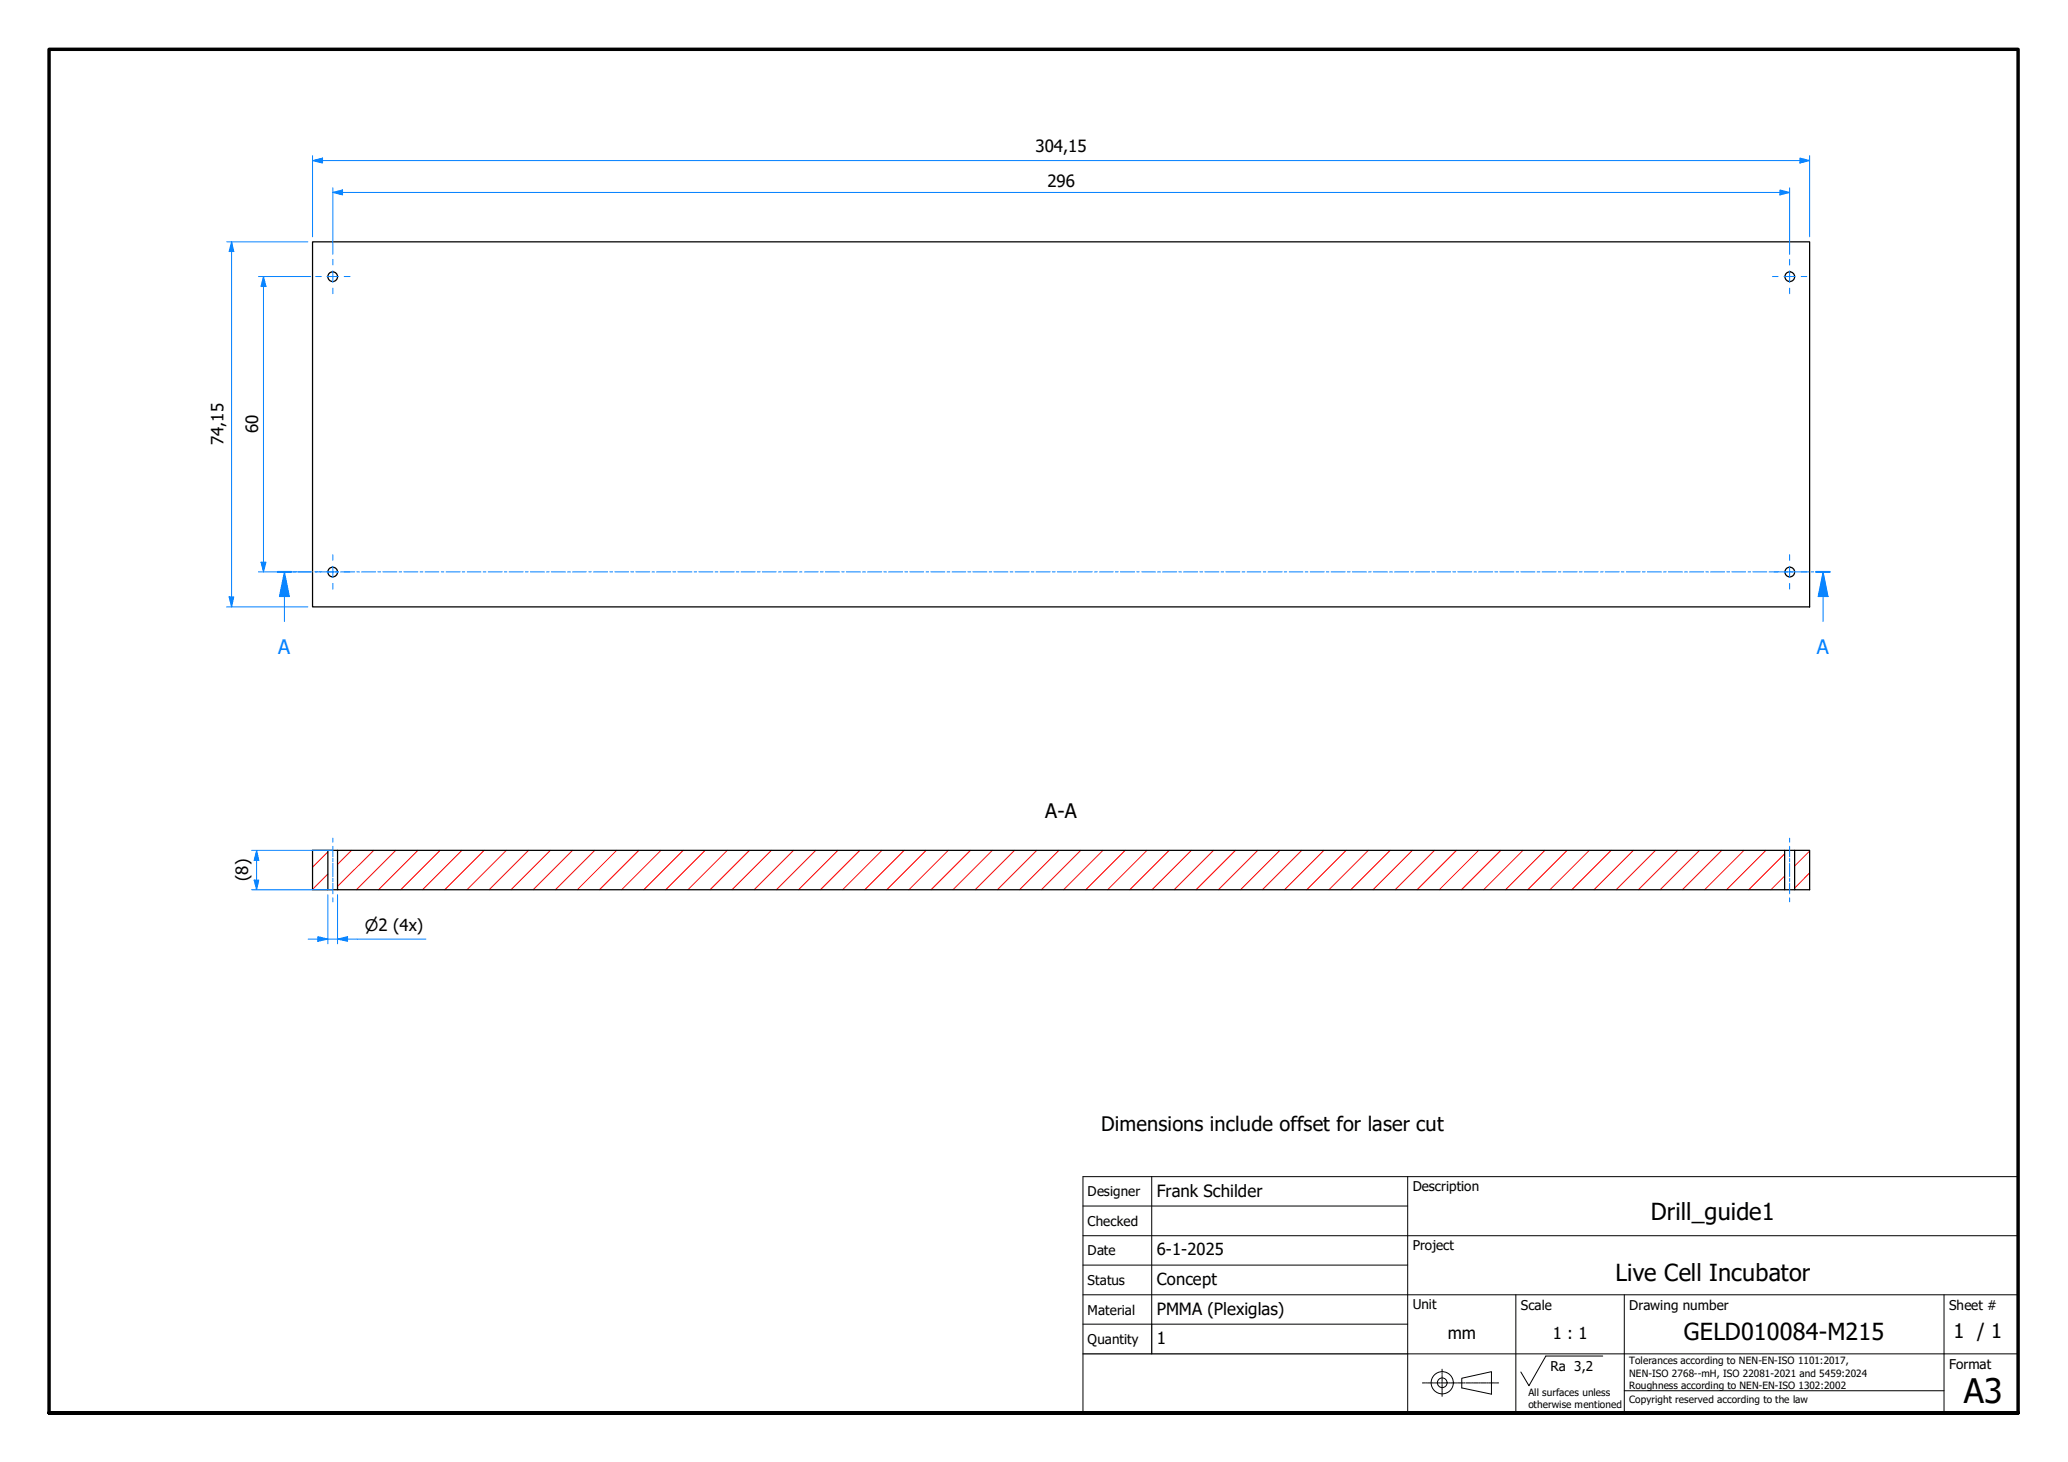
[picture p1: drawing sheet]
<svg xmlns="http://www.w3.org/2000/svg" width="420mm" height="297mm" viewBox="0 0 420 297" stroke-linecap="round" stroke-linejoin="round" font-family="sans-serif">
<!-- layer: Hatch -->
<g fill="none" stroke="#f00" stroke-width=".2">
<path d="M66.6 177.6l-3.1 3.1M66.6 173.1l-3.1 3.1M71.4 172.8l-2.8 2.8M75.9 172.8l-7.3 7.3M80.4 172.8l-8 8M84.9 172.8l-8 8M89.4 172.8l-8 8M93.9 172.8l-8 8M98.4 172.8l-8 8M102.9 172.8l-8 8M107.4 172.8l-8 8M111.8 172.8l-8 8"/>
<path d="M116.3 172.8l-8 8M120.8 172.8l-8 8M125.3 172.8l-8 8M129.8 172.8l-8 8M134.3 172.8l-8 8M138.8 172.8l-8 8M143.3 172.8l-8 8M147.8 172.8l-8 8M152.3 172.8l-8 8M156.7 172.8l-8 8M161.2 172.8l-8 8M165.7 172.8l-8 8"/>
<path d="M170.2 172.8l-8 8M174.7 172.8l-8 8M179.2 172.8l-8 8M183.7 172.8l-8 8M188.2 172.8l-8.1 8M192.7 172.8l-8 8M197.2 172.8l-8 8M201.6 172.8l-8 8M206.1 172.8l-8 8M210.6 172.8l-8 8M215.1 172.8l-8 8M219.6 172.8l-8 8"/>
<path d="M224.1 172.8l-8 8M228.6 172.8l-8 8M233 172.8l-8 8M237.6 172.8l-8 8M242.1 172.8l-8 8M246.6 172.8l-8 8M251 172.8l-8 8M255.5 172.8l-8 8M260 172.8l-8 8M264.5 172.8l-8 8M269 172.8l-8 8M273.5 172.8l-8 8"/>
<path d="M278 172.8l-8 8M282.4 172.8l-8 8M287 172.8l-8 8M291.5 172.8l-8 8M295.9 172.8l-8 8M300.4 172.8l-8 8M304.9 172.8l-8 8M309.4 172.8l-8 8M313.9 172.8l-8 8M318.4 172.8l-8 8M322.9 172.8l-8 8M327.3 172.8l-8 8"/>
<path d="M331.9 172.8l-8.1 8M336.4 172.8l-8 8M340.9 172.8l-8 8M345.3 172.8l-8 8M349.8 172.8l-8 8M354.3 172.8l-8 8M358.8 172.8l-8 8M362.6 178l-2.8 2.8M362.6 173.5l-7.3 7.3M367.7 177.3l-3.1 3.2M367.7 172.9l-3.1 3"/>
</g>
<!-- layer: Visible Edges(TU) -->
<g fill="none" stroke="#000" stroke-width=".25">
<path d="M63.5 49.1h304.2v74.2h-304.2zM63.5 172.8h3.1v8h-3.1zM66.6 172.8h296v8h-294v-8M362.6 172.8h2M364.6 172.8h3.1v8h-3.1zM66.6 180.8h2M362.6 180.8h2"/>
<circle cx="67.6" cy="56.2" r=".98"/>
<circle cx="363.6" cy="56.2" r=".98"/>
<circle cx="67.6" cy="116.2" r=".98"/>
<circle cx="363.6" cy="116.2" r=".98"/>
</g>
<!-- layer: Section View Lines(TU) -->
<g fill="none" stroke="#0080ff" stroke-width=".2">
<path d="M56.4 116.2h2.8M57.8 116.2v5M59.6 116.2h.6M60.6 116.2h2.9M63.9 116.2h.6M65 116.2h2.8M68.2 116.2h.6M69.2 116.2h2.9M72.5 116.2h.5M73.5 116.2h2.8M76.8 116.2h.5M77.8 116.2h2.8"/>
<path d="M81.1 116.2h.5M82 116.2h2.9M85.3 116.2h.6M86.4 116.2h2.8M89.7 116.2h.5M90.6 116.2h2.9M93.9 116.2h.5M94.9 116.2h2.8M98.2 116.2h.5M99.2 116.2h2.8M102.5 116.2h.5M103.4 116.2h2.9"/>
<path d="M106.7 116.2h.6M107.8 116.2h2.8M111.1 116.2h.5M112 116.2h2.9M115.3 116.2h.6M116.3 116.2h2.8M119.6 116.2h.5M120.6 116.2h2.8M123.9 116.2h.6M124.9 116.2h2.8M128.1 116.2h.6M129.2 116.2h2.8"/>
<path d="M132.5 116.2h.5M133.4 116.2h2.9M136.7 116.2h.6M137.7 116.2h2.9M141 116.2h.5M142 116.2h2.8M145.3 116.2h.6M146.3 116.2h2.9M149.6 116.2h.5M150.6 116.2h2.8M153.9 116.2h.5M154.9 116.2h2.8"/>
<path d="M158.2 116.2h.5M159.1 116.2h2.9M162.4 116.2h.5M163.4 116.2h2.8M166.7 116.2h.6M167.7 116.2h2.9M171 116.2h.5M172 116.2h2.8M175.3 116.2h.5M176.3 116.2h2.8M179.6 116.2h.5M180.5 116.2h2.9"/>
<path d="M183.8 116.2h.6M184.8 116.2h2.8M188.2 116.2h.5M189.1 116.2h2.9M192.4 116.2h.6M193.4 116.2h2.8M196.7 116.2h.5M197.7 116.2h2.8M201 116.2h.5M201.9 116.2h2.9M205.2 116.2h.6M206.2 116.2h2.9"/>
<path d="M209.5 116.2h.6M210.5 116.2h2.9M213.8 116.2h.6M214.8 116.2h2.9M218.1 116.2h.5M219.1 116.2h2.8M222.4 116.2h.5M223.4 116.2h2.8M226.6 116.2h.6M227.6 116.2h2.9M230.9 116.2h.6M232 116.2h2.8"/>
<path d="M235.2 116.2h.6M236.2 116.2h2.9M239.5 116.2h.5M240.5 116.2h2.8M243.8 116.2h.5M244.8 116.2h2.8M248.1 116.2h.5M249 116.2h2.9M252.3 116.2h.6M253.4 116.2h2.8M256.7 116.2h.5M257.6 116.2h2.9"/>
<path d="M260.9 116.2h.5M261.9 116.2h2.8M265.2 116.2h.5M266.2 116.2h2.8M269.5 116.2h.5M270.4 116.2h2.9M273.7 116.2h.6M274.8 116.2h2.8M278.1 116.2h.5M279 116.2h2.9M282.3 116.2h.6M283.3 116.2h2.9"/>
<path d="M286.6 116.2h.5M287.6 116.2h2.8M290.9 116.2h.6M291.9 116.2h2.8M295.1 116.2h.6M296.2 116.2h2.8M299.5 116.2h.5M300.4 116.2h2.9M303.7 116.2h.6M304.7 116.2h2.9M308 116.2h.5M309 116.2h2.8"/>
<path d="M312.3 116.2h.6M313.3 116.2h2.9M316.6 116.2h.5M317.6 116.2h2.8M320.9 116.2h.5M321.9 116.2h2.8M325.2 116.2h.5M326.1 116.2h2.9M329.4 116.2h.5M330.5 116.2h2.7M333.7 116.2h.6M334.7 116.2h2.9"/>
<path d="M338 116.2h.5M339 116.2h2.8M342.3 116.2h.5M343.3 116.2h2.8M346.6 116.2h.5M347.5 116.2h2.9M350.8 116.2h.6M351.9 116.2h2.7M355.2 116.2h.5M356.1 116.2h2.9M359.4 116.2h.6M360.4 116.2h2.8"/>
<path d="M363.7 116.2h.5M364.7 116.2h2.8M368 116.2h.5M368.9 116.2h2.9"/>
</g>
<path d="M56.4 116.2h2.8M368.9 116.2h2.9" fill="none" stroke="#0080ff" stroke-width=".38"/>
<path d="M57.8 116.2l1 5h-2z" fill="#0080ff"/>
<path d="M57.8 116.2l1 5h-2zM370.4 116.2v5M57.8 121.2v5.1" fill="none" stroke="#0080ff" stroke-width=".2"/>
<path d="M370.4 116.2l1 5h-2z" fill="#0080ff"/>
<path d="M370.4 116.2l1 5h-2zM370.4 121.2v5.1" fill="none" stroke="#0080ff" stroke-width=".2"/>
<!-- layer: Border (ISO) -->
<path d="M10 287.1v-277.1h400v277.1h-400h400" fill="none" stroke="#000" stroke-width=".7"/>
<!-- layer: Sketch Geometry(TU) -->
<g fill="none" stroke="#000" stroke-width=".2">
<path d="M220 239.1h190v48h-190zM234 239.1v29.9M286 239.1v48M220 245h66M220 251.1h190M220 257h66M220 269h66M220 263.1h190M286 275.1h124M308 263.1v24M314.1 275.5h11.5M330 263.1v24"/>
<path d="M395 263.1v24M330 282.6h65"/>
</g>
<path d="M220 275.1h66M234 269v6.1" fill="none" stroke="#000" stroke-width=".25"/>
<!-- layer: Leader Lines(TU) -->
<g fill="none" stroke="#000" stroke-width=".2">
<path d="M314.1 275.5l-3.5 6-1.6-2.7M297 280l6-1.3v4.6l-6-1.3z"/>
<circle cx="293" cy="280.9" r="2.25"/>
<circle cx="293" cy="280.9" r=".98"/>
</g>
<!-- layer: Centerline(TU) -->
<g fill="none" stroke="#000" stroke-width=".2">
<path d="M293 278.2v.6M293 279v.3M293 279.4v1.3M289 281h.5M289.6 281h.3M290 281h1.1M291.2 281h.3M291.6 281h1M292.7 281h.3M293 280.8v.3M293 281.3v1.2M293 282.6v.3"/>
<path d="M293 283.1v.6M293.1 281h1.1M294.3 281h.3M294.7 281h1M295.8 281h.3M296.2 281h1M297.4 281h.2M297.8 281h1M299 281h.2M299.3 281h1.1M300.5 281h.2M300.9 281h1"/>
<path d="M302.1 281h.2M302.5 281h1M303.6 281h.2M304 281h.5"/>
</g>
<!-- layer: Center Mark(TU) -->
<g fill="none" stroke="#0080ff" stroke-width=".2">
<path d="M64.1 56.2h1.2M66.4 56.2h2.4M67.6 52.7v1.1M67.6 55v2.4M67.6 58.5v1.2M69.9 56.2h1.2M360.1 56.2h1.2M362.5 56.2h2.2M363.6 52.7v1.1M363.6 55v2.4M363.6 58.5v1.2M366 56.2h1.1"/>
<path d="M64.1 116.2h1.2M66.4 116.2h2.4M67.6 112.7v1.1M67.6 115v2.3M67.6 118.5v1.2M69.9 116.2h1.2M360.1 116.2h1.2M362.5 116.2h2.2M363.6 112.7v1.1M363.6 115v2.3M363.6 118.5v1.2M366 116.2h1.1"/>
</g>
<!-- layer: Centerline(TU) -->
<g fill="none" stroke="#0080ff" stroke-width=".2">
<path d="M67.6 170.3v.8M67.6 171.9v2.2M67.6 174.4v.7M67.6 175.4v2.7M67.6 178.4v.7M67.6 179.4v2.2M363.6 170.3v.8M363.6 171.9v2.2M363.6 174.4v.7M363.6 175.4v2.7M363.6 178.4v.7M363.6 179.4v2.2"/>
<path d="M67.6 182.4v.8M363.6 182.4v.8"/>
</g>
<!-- layer: Dimensions(TU) -->
<path d="M52.1 172.8v2" fill="none" stroke="#0080ff" stroke-width=".2"/>
<path d="M52.1 172.8l.5 2h-1z" fill="#0080ff"/>
<path d="M52.1 172.8l.5 2h-1zM52.1 178.8v2" fill="none" stroke="#0080ff" stroke-width=".2"/>
<path d="M51.6 178.8h1l-.5 2z" fill="#0080ff"/>
<path d="M63.5 32.6h2M51.1 172.8h16.4M51.6 178.8h1l-.5 2zM52.1 174.8v4M51.1 180.8h16.4" fill="none" stroke="#0080ff" stroke-width=".2"/>
<path d="M63.5 32.6l2-.5v1z" fill="#0080ff"/>
<path d="M63.5 32.6l2-.5v1zM365.7 32.6h2" fill="none" stroke="#0080ff" stroke-width=".2"/>
<path d="M365.7 32.1l2 .5-2 .5z" fill="#0080ff"/>
<path d="M63.5 31.6v16.5M65.5 32.6h300.2M365.7 32.1l2 .5-2 .5zM367.7 31.6v16.5M47.1 49.1v2" fill="none" stroke="#0080ff" stroke-width=".2"/>
<path d="M47.1 49.1l.4 2h-1z" fill="#0080ff"/>
<path d="M47.1 49.1l.4 2h-1zM47.1 121.3v2" fill="none" stroke="#0080ff" stroke-width=".2"/>
<path d="M46.5 121.3h1l-.4 2z" fill="#0080ff"/>
<path d="M46 49.1h16.5M47.1 51.1v70.2M46 123.3h16.5M46.5 121.3h1l-.4 2zM64.6 190.8h2" fill="none" stroke="#0080ff" stroke-width=".2"/>
<path d="M64.6 190.3l2 .5-2 .4z" fill="#0080ff"/>
<path d="M64.6 190.3l2 .5-2 .4zM68.6 190.8h2" fill="none" stroke="#0080ff" stroke-width=".2"/>
<path d="M68.6 190.8l2-.5v.9z" fill="#0080ff"/>
<path d="M67.6 39.1h2M62.6 190.8h2M66.6 190.8h2M66.6 181.8v10M68.6 190.8l2-.5v.9zM68.6 181.8v10M70.6 190.8h16" fill="none" stroke="#0080ff" stroke-width=".2"/>
<path d="M67.6 39.1l2-.5v1z" fill="#0080ff"/>
<path d="M67.6 39.1l2-.5v1zM361.6 39.1h2" fill="none" stroke="#0080ff" stroke-width=".2"/>
<path d="M361.6 38.6l2 .5-2 .5z" fill="#0080ff"/>
<path d="M67.6 38.1v13.6M69.6 39.1h292M361.6 38.6l2 .5-2 .5zM363.6 38.1v13.6M53.5 56.2v2" fill="none" stroke="#0080ff" stroke-width=".2"/>
<path d="M53.5 56.2l.5 2h-1z" fill="#0080ff"/>
<path d="M53.5 56.2l.5 2h-1zM53.5 114.2v2" fill="none" stroke="#0080ff" stroke-width=".2"/>
<path d="M53 114.2h1l-.5 2z" fill="#0080ff"/>
<path d="M52.5 56.2h10.6M53.5 58.2v56M52.5 116.2h10.6M53 114.2h1l-.5 2z" fill="none" stroke="#0080ff" stroke-width=".2"/>
<text font-size="6.9" x="399" y="285">A3</text>
<g font-size="4.8">
<text x="335.4" y="247.9">Drill_guide1</text>
<text x="328.2" y="260.3">Live Cell Incubator</text>
<text x="342.1" y="272.3">GELD010084-M215</text>
</g>
<g font-size="4.1" fill="#0080ff">
<text x="56.5" y="132.8">A</text>
<text x="369.1" y="132.8">A</text>
</g>
<g font-size="4.1">
<text x="212.3" y="166.3">A-A</text>
<text x="223.7" y="229.9">Dimensions include offset for laser cut</text>
<text x="396.9" y="271.8">1 / 1</text>
</g>
<g font-size="3.4">
<text x="210.4" y="31">304,15</text>
<text x="212.8" y="38.1">296</text>
<text x="52.5" y="88.1" transform="rotate(-90 52.5 88.1)">60</text>
<text x="45.4" y="90.5" transform="rotate(-90 45.4 90.5)">74,15</text>
<text x="50.4" y="179.1" transform="rotate(-90 50.4 179.1)">(8)</text>
<text x="235" y="243.1">Frank Schilder</text>
<text x="235" y="255.1">6-1-2025</text>
<text x="235" y="261.1">Concept</text>
<text x="235" y="267.1">PMMA (Plexiglas)</text>
<text x="235" y="273">1</text>
<text x="294.1" y="272">mm</text>
<text x="315.5" y="272">1 : 1</text>
</g>
<text font-size="3.2" x="74.1" y="189.1">⌀2 (4x)</text>
<g font-size="2.7">
<text x="221" y="243.1">Designer</text>
<text x="287" y="242">Description</text>
<text x="221" y="249.1">Checked</text>
<text x="221" y="255.1">Date</text>
<text x="287" y="254">Project</text>
<text x="221" y="261.1">Status</text>
<text x="221" y="267.1">Material</text>
<text x="287" y="266.1">Unit</text>
<text x="309" y="266.1">Scale</text>
<text x="331" y="266.1">Drawing number</text>
<text x="396" y="266.1">Sheet #</text>
<text x="221" y="273.1">Quantity</text>
<text x="315" y="278.6">Ra 3,2</text>
<text x="396" y="278.1">Format</text>
</g>
<g font-size="2">
<text x="331" y="277.2">Tolerances according to NEN-EN-ISO 1101:2017,</text>
<text x="331" y="279.7">NEN-ISO 2768--mH, ISO 22081-2021 and 5459:2024</text>
<text x="310.5" y="283.6">All surfaces unless</text>
<text x="310.5" y="286.1">otherwise mentioned</text>
<text x="331" y="285.1">Copyright reserved according to the law</text>
<text x="331" y="282.1">Roughness according to NEN-EN-ISO 1302:2002</text>
</g>
</svg>
